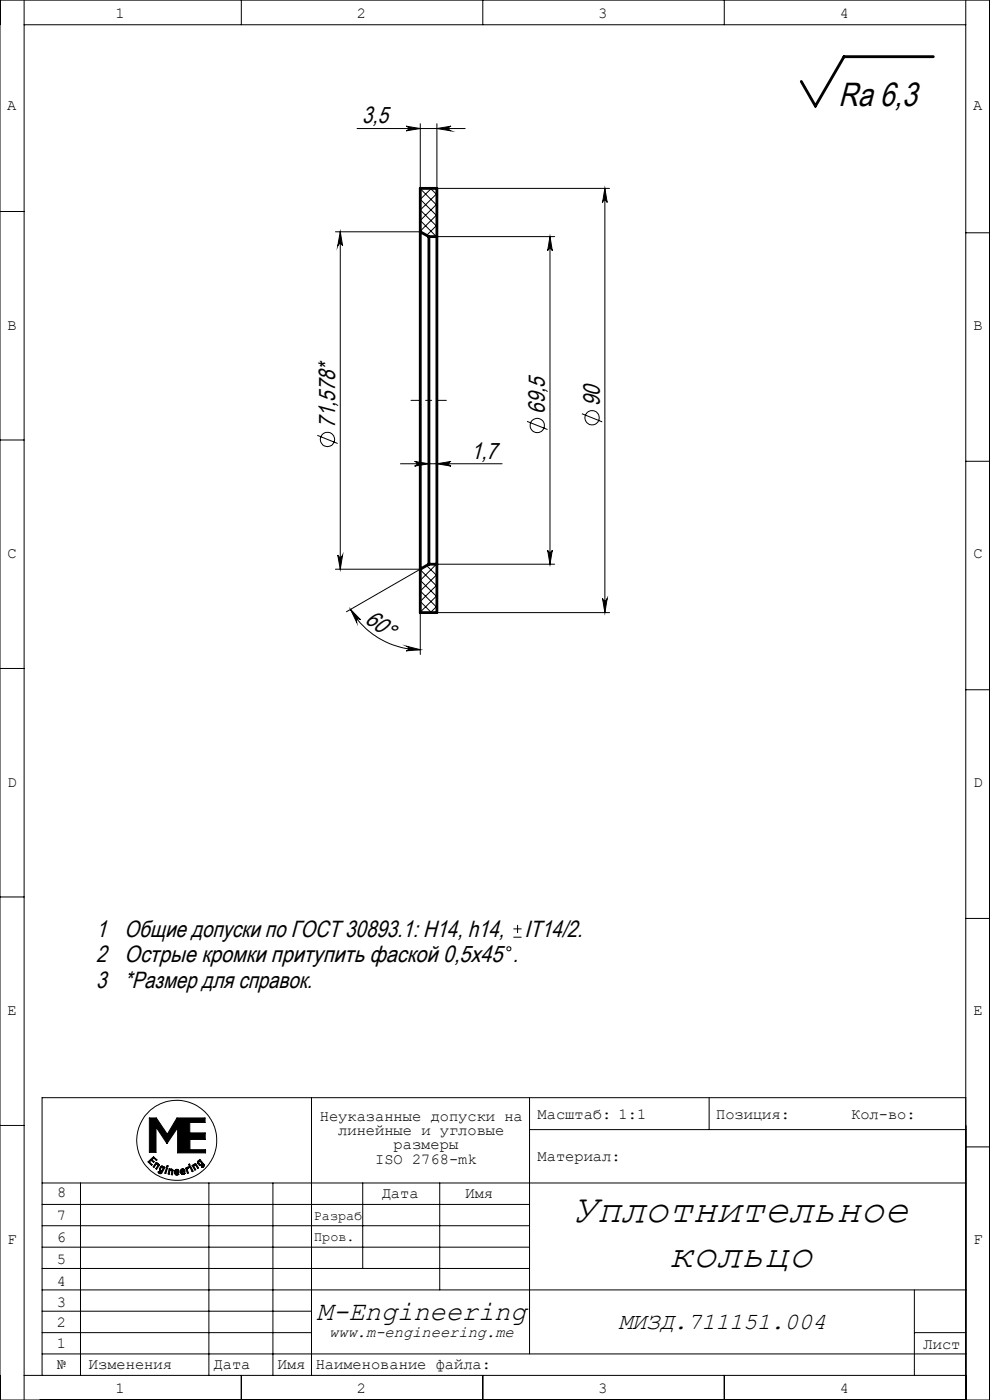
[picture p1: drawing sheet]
<svg xmlns="http://www.w3.org/2000/svg" width="210mm" height="297mm" viewBox="0 0 210 297" stroke-linecap="round" stroke-linejoin="round" font-family="sans-serif">
<g fill="none" stroke="#000" stroke-width=".21">
<path d="M0 0h210v297h-210zM5.1 0v297M5.1 5.3h199.8M51.2 0v5.3M102.4 0v5.3M153.6 0v5.3M204.9 0v297M75.7 27.3h23M86.1 26.8l3 .5-3 .5a.49 .49 0 0 0 .5-.5 .49 .49 0 0 0-.5-.5zM89.1 26.2v13.8M89.3 40h-.2l3.6 3.6M91.3 40l1.4 1.3"/>
<path d="M91.5 40l-2.4 2.3 3.6 3.5M92.7 27.3l3-.5a.49 .49 0 0 0-.5 .5 .49 .49 0 0 0 .5 .5zM92.7 26.2v13.8h36.6M128.3 40l.5 3a.49 .49 0 0 0-.5-.5 .49 .49 0 0 0-.5 .5zM128.3 40v90M0 44.9h5.1M71.2 49.2h17.9M72.2 49.2l.5 3a.51 .51 0 0 0-.5-.5 .51 .51 0 0 0-.6 .5zM72.2 49.2v71.6M92.7 41.1l-3.6 3.5 3.6 3.4M92.7 43.3l-3.6 3.5 3.5 3.4M92.7 45.5l-3.6 3.5 .4 .4"/>
<path d="M92.7 47.8l-2.2 2.1M92.7 50l-.2 .2M92.7 50.2h25M116.7 50.2l.5 3a.49 .49 0 0 0-.5-.5 .49 .49 0 0 0-.5 .5zM116.7 50.2v69.5M204.9 49.4h5.1M0 93.3h5.1M67.3 92.4l4.3 1.7M84.9 98.4h21.6M87.9 97.9l3.1 .5-3.1 .5a.49 .49 0 0 0 .5-.5 .49 .49 0 0 0-.5-.5zM92.7 98.4l3-.5a.49 .49 0 0 0-.5 .5 .49 .49 0 0 0 .5 .5zM111.8 89.4l4.3 1.7"/>
<path d="M123.4 87.8l4.3 1.7M204.9 97.9h5.1M71.6 117.8a.51 .51 0 0 0 .6 .4 .51 .51 0 0 0 .5-.4l-.5 3zM90.5 120l2.2 2.1M92.5 119.7l.2 .2M92.6 119.7l-3.5 3.4 3.6 3.5M92.7 119.7h25M116.2 116.7a.49 .49 0 0 0 .5 .5 .49 .49 0 0 0 .5-.5l-.5 3zM71.2 120.8h17.9l-15.6 9M74.4 129.3l2.1 2.2a.49 .49 0 0 0-.7-.1 .49 .49 0 0 0-.1 .6zM74.4 129.3a17.1 17.1 0 0 0 14.7 8.5M86.2 137.1l2.9 .7-3 .3a.5 .5 0 0 0 .6-.5 .5 .5 0 0 0-.5-.5z"/>
<path d="M89.1 130v8.8M89.5 120.6l-.4 .3 3.6 3.5M92.7 121.9l-3.6 3.5 3.6 3.5M92.7 124.1l-3.6 3.5 2.4 2.4M92.7 126.4l-3.6 3.5 .2 .1M92.7 128.6l-1.4 1.4M92.7 130h36.6M127.8 127a.49 .49 0 0 0 .5 .4 .49 .49 0 0 0 .5-.4l-.5 3zM0 141.8h5.1M204.9 146.3h5.1M0 190.3h5.1M108.9 198.8h1.7"/>
<path d="M108.9 197.1h1.7M109.8 196.2v1.7M204.9 194.8h5.1M0 238.8h5.1M31.7 237.2h1.5l2.3 3.4 2-3.4h6v.9h-3.2v2.2h3.2v1.4h-3.2v2.2h3.3v.7h-5.9v-5.3l-2.3 3.3-2.3-3.5v5.4h-1.4zM66.1 232.9v58.9M112.3 232.9v54.3M112.3 239.6h92.6M150.4 232.9v6.7M204.9 232.9h-196v58.9M8.9 255.5h103.4M8.9 251h196"/>
<path d="M17.1 251v40.8M31.4 246.5l1.2-1.1 .7 .7-.1 .1-.6-.5-.4 .3 .5 .4-.1 .2-.5-.4-.4 .3 .6 .6-.2 .1zM33.1 246.6l.2 .1-.1 .1h.3l.3 .3-.6 .9-.1-.1 .4-.6-.2-.3h-.2l-.4 .6-.2-.1zM34.1 247.5l.3-.1 .6 .2-.7 1.3-.4 .1-.4-.4h.3l.2 .2 .3-.2-.5-.2v-.5zM34.2 247.7l.2-.1a.36 .36 0 0 1 .1 .5 .36 .36 0 0 1-.5 .1zM35.3 247.8h.2l-.3 1.2-.2-.1zM35.5 247.3h.2l-.1 .2h-.2zM35.9 247.9l.2 .2 .2-.1 .4 .1-.1 1.1h-.3l.2-.8-.3-.2-.1 .1-.2 .8h-.2zM37.2 248.1a.5 .5 0 0 1 .6 .1 .5 .5 0 0 1 .2 .5h-.8l.2 .3h.4l.2 .1-.7 .2-.3-.5v-.4zM37.3 248.4l.3-.1 .1 .3h-.4zM38.4 248.1a.51 .51 0 0 1 .6-.1 .51 .51 0 0 1 .2 .5l-.7 .2 .2 .2 .4-.1 .2 .1-.2 .2h-.5a.82 .82 0 0 1-.2-1zM38.6 248.2h.3v.2l-.4 .1z"/>
<path d="M39.4 247.8h.2l.3-.2h.2l-.4 .4 .3 .8-.2 .1zM40 247l.2-.1 .1 .3h-.2zM40.3 247.5l.1-.1 .6 1.1-.3 .1zM40.7 247.3h.3l.1-.3 .4-.1 .6 .9-.2 .1-.4-.7h-.3l-.1 .2 .4 .7-.2 .1zM42.1 246.2l.3-.2 .9 1.1v.4l-.5 .2 .3-.5-.1-.3-.4 .4-.3-.1-.4-.5zM42.1 246.5a.35 .35 0 0 1 .5 0 .35 .35 0 0 1 0 .5h-.2zM44.3 251v40.8M57.9 251v40.8M76.9 251v18.1M93.3 251v22.6M204.9 243.3h5.1M8.9 278.2h57.2"/>
<path d="M8.9 273.6h196M8.9 269.1h103.4M8.9 264.6h103.4M8.9 260h103.4M194 273.6v18.2M5.1 291.8h199.8M8.9 282.7h57.2M8.9 287.2h196M51.2 291.8v5.2M102.4 291.8v5.2M153.6 291.8v5.2M194 282.7h10.9"/>
<circle cx="69.5" cy="93.2" r="1.51"/>
<circle cx="114" cy="90.3" r="1.52"/>
<circle cx="125.6" cy="88.6" r="1.52"/>
<circle cx="107.9" cy="201.3" r=".44"/>
<circle cx="37.5" cy="241.9" r="8.5"/>
</g>
<path d="M170 17.3l3 5.2M198 12h-19l-6 10.5M173 22.5h.1M89.1 49.2v71.6M89.1 49.2l1.9 1M89.1 49.2v-9.2h3.6v10.2M91 50.2v69.5M91 50.2h1.7M92.7 50.2v69.5M91 119.7h1.7M91 119.7l-1.9 1.1M92.7 119.7v10.3h-3.6v-9.2" fill="none" stroke="#000" stroke-width=".6"/>
<path d="M31.7 237.2v7.3h1.4v-5.4l2.3 3.5 2.3-3.3v5.3h5.9v-.7h-3.3v-2.2h3.2v-1.4h-3.2v-2.2h3.2v-.9h-6l-2 3.4-2.3-3.4zM31.4 246.5l1.2-1.1 .7 .7-.1 .1-.6-.5-.4 .3 .5 .4-.1 .2-.5-.4-.4 .3 .6 .6-.2 .1zM33.1 246.6l.2 .1-.1 .1h.3l.3 .3-.6 .9-.1-.1 .4-.6-.2-.3h-.2l-.4 .6-.2-.1zM34.2 247.7l-.2 .5a.36 .36 0 0 0 .6-.1 .36 .36 0 0 0-.2-.5zM34.1 247.5l.3-.1 .6 .2-.7 1.3-.4 .1-.4-.4h.3l.2 .2 .3-.2-.5-.2v-.5zM35.5 247.3h.2l-.1 .2h-.2zM35.3 247.8l-.3 1.1 .2 .1 .3-1.2zM35.9 247.9l.2 .2 .2-.1 .4 .1-.1 1.1h-.3l.2-.8-.3-.2-.1 .1-.2 .8h-.2zM37.2 248.1a.5 .5 0 0 1 .6 .1 .5 .5 0 0 1 .2 .5h-.8l.2 .3h.4l.2 .1a.5 .5 0 0 1-.6 .2 .5 .5 0 0 1-.4-.5v-.4zM37.3 248.4v.2h.4l-.1-.3zM38.4 248.1a.51 .51 0 0 1 .6-.1 .51 .51 0 0 1 .2 .5l-.7 .2v.1l.8 .1a.5 .5 0 0 1-.5 .3 .5 .5 0 0 1-.5-.4v-.4zM38.6 248.2l-.1 .3 .4-.1v-.2zM39.4 247.8l.4 1.1 .2-.1-.3-.8 .4-.4h-.2l-.3 .2zM40 247l.2-.1 .1 .3h-.2zM40.3 247.5l.4 1.1 .3-.1-.6-1.1zM40.7 247.3h.3l.1-.3 .4-.1 .6 .9-.2 .1-.4-.7h-.3l-.1 .2 .4 .7-.2 .1zM42.1 246.5l.3 .5h.2a.35 .35 0 0 0 0-.5 .35 .35 0 0 0-.5 0zM42.1 246.2l.3-.2 .9 1.1v.4l-.5 .2 .3-.5-.1-.3-.4 .4-.3-.1-.4-.5z" fill-rule="evenodd" fill="#000"/>
<path d="M94.7 84.9h-7.5" fill="none" stroke="#000" stroke-width=".21" stroke-dasharray="15.2 1.3 1.3 1.3" stroke-dashoffset="13.4"/>
<g fill="#000">
<path d="M86.1 26.8l3 .5-3 .5a.49 .49 0 0 0 .5-.5 .49 .49 0 0 0-.5-.5zM92.7 27.3l3-.5a.49 .49 0 0 0-.5 .5 .49 .49 0 0 0 .5 .5zM87.9 97.9l3.1 .5-3.1 .5a.49 .49 0 0 0 .5-.5 .49 .49 0 0 0-.5-.5zM92.7 98.4l3-.5a.49 .49 0 0 0-.5 .5 .49 .49 0 0 0 .5 .5z"/>
<path d="M128.3 40l.5 3a.49 .49 0 0 0-.5-.5 .49 .49 0 0 0-.5 .5zM127.8 127a.49 .49 0 0 0 .5 .4 .49 .49 0 0 0 .5-.4l-.5 3zM72.2 49.2l.5 3a.51 .51 0 0 0-.5-.5 .51 .51 0 0 0-.6 .5zM71.6 117.8a.51 .51 0 0 0 .6 .4 .51 .51 0 0 0 .5-.4l-.5 3z"/>
<path d="M116.2 116.7a.49 .49 0 0 0 .5 .5 .49 .49 0 0 0 .5-.5l-.5 3zM116.7 50.2l.5 3a.49 .49 0 0 0-.5-.5 .49 .49 0 0 0-.5 .5z"/>
<path d="M74.4 129.3l2.1 2.2a.49 .49 0 0 0-.7-.1 .49 .49 0 0 0-.1 .6zM86.2 137.1l2.9 .7-3 .3a.5 .5 0 0 0 .6-.5 .5 .5 0 0 0-.5-.5z"/>
</g>
<g font-size="8.8">
<text x="121.6" y="259.2">Уплотнительное</text>
<text x="141.9" y="268.7">кольцо</text>
</g>
<text font-size="7.1" x="177.9" y="22.4">Ra 6,3</text>
<text font-size="5.9" x="67.1" y="280.1">M-Engineering</text>
<text font-size="5.1" x="131.2" y="282">МИЗД.711151.004</text>
<g font-size="5">
<text x="76.8" y="26.2">3,5</text>
<text x="115.6" y="87.8" transform="rotate(-90 115.6 87.8)">69,5</text>
<text x="127.2" y="86.1" transform="rotate(-90 127.2 86.1)">90</text>
<text x="71.1" y="90.7" transform="rotate(-90 71.1 90.7)">71,578*</text>
<text x="99.9" y="97.3">1,7</text>
<text x="77.3" y="131.9" transform="rotate(36 77.3 131.9)">60°</text>
<text x="20.4" y="198.7">1</text>
<text x="26.4" y="198.7">Общие допуски по ГОСТ 30893.1: H14, h14,</text>
<text x="111.3" y="198.7">IT14/2.</text>
<text x="20.4" y="204.2">2</text>
<text x="20.4" y="209.7">3</text>
<text x="26.4" y="209.7">*Размер для справок.</text>
<text x="26.4" y="204.2">Острые кромки притупить фаской 0,5х45 .</text>
</g>
<text font-size="3.4" x="69.8" y="283.7">www.m-engineering.me</text>
<g font-size="3.3">
<text x="24.5" y="3.8">1</text>
<text x="75.7" y="3.8">2</text>
<text x="126.9" y="3.8">3</text>
<text x="178.1" y="3.8">4</text>
<text x="1.6" y="23.3">A</text>
<text x="206.4" y="23.3">A</text>
<text x="1.6" y="70">B</text>
<text x="206.5" y="70">B</text>
<text x="1.6" y="118.4">C</text>
<text x="206.5" y="118.4">C</text>
<text x="1.6" y="166.9">D</text>
<text x="206.5" y="166.9">D</text>
<text x="1.6" y="215.4">E</text>
<text x="206.5" y="215.4">E</text>
<text x="67.8" y="237.9">Неуказанные допуски на</text>
<text x="114" y="237.3">Масштаб: 1:1</text>
<text x="151.9" y="237.3">Позиция:</text>
<text x="180.5" y="237.3">Кол-во:</text>
<text x="71.7" y="240.9">линейные и угловые</text>
<text x="83.5" y="243.9">размеры</text>
<text x="79.6" y="246.9">ISO 2768-mk</text>
<text x="114" y="246.4">Материал:</text>
<text x="12.1" y="253.9">8</text>
<text x="81" y="254.1">Дата</text>
<text x="98.7" y="254.1">Имя</text>
<text x="1.6" y="263.9">F</text>
<text x="12.1" y="258.8">7</text>
<text x="12.1" y="263.5">6</text>
<text x="206.5" y="263.9">F</text>
<text x="12.1" y="268">5</text>
<text x="12.1" y="272.8">4</text>
<text x="12.1" y="277.3">3</text>
<text x="12.1" y="281.5">2</text>
<text x="12.1" y="285.9">1</text>
<text x="195.9" y="286.2">Лист</text>
<text x="12.1" y="290.4">№</text>
<text x="18.9" y="290.4">Изменения</text>
<text x="45.3" y="290.4">Дата</text>
<text x="58.9" y="290.4">Имя</text>
<text x="67" y="290.4">Наименование файла:</text>
<text x="24.5" y="295.6">1</text>
<text x="75.7" y="295.6">2</text>
<text x="126.9" y="295.6">3</text>
<text x="178.1" y="295.6">4</text>
</g>
<g font-size="2.9">
<text x="66.6" y="258.9">Разраб</text>
<text x="66.7" y="263.3">Пров.</text>
</g>
</svg>
